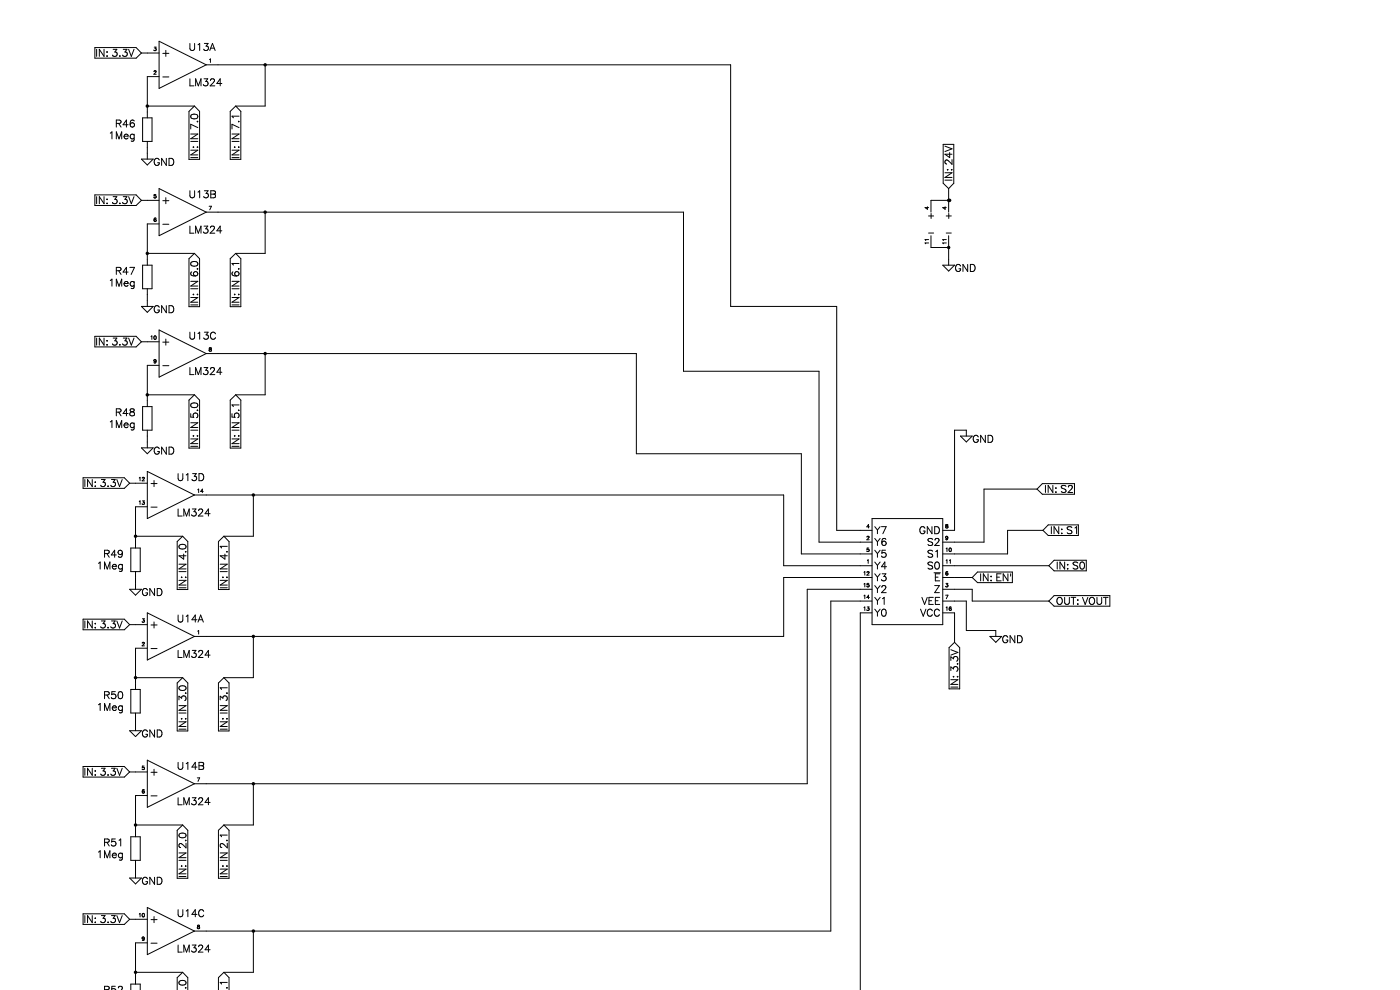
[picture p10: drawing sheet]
<svg xmlns="http://www.w3.org/2000/svg" width="2970mm" height="2100mm" viewBox="0 0 2970 2100" stroke-linecap="round" stroke-linejoin="round" font-family="sans-serif">
<g fill="none" stroke="#000" stroke-width="7.5">
<path d="M562 137h.1M313 225h.1M562 450h.1M313 537v1M2013 525h.1M562 750h.1M313 837h.1M538 1050h.1M288 1137h.1M538 1350h.1M288 1437h.1M538 1662h.1"/>
<path d="M288 1750h.1M538 1975h.1M288 2062h.1"/>
</g>
<g fill="none" stroke="#000" stroke-width="2.12">
<path d="M338 87l99 50-99 51zM201 101h88l11 11M300 112h38M300 112l-11 11h-88M437 137h1113v513h225v475h75M562 137v88h-62M338 162h-25v88M313 225h100M413 225l-12 11v102M413 225l10 11v102M500 225l11 11v102M500 225l-12 11v102"/>
<path d="M302 250h20v50h-20zM313 300v37M2001 306v83l12 11M2023 306v83l-10 11M300 337h25l-12 13zM201 413h88l11 12M338 400l99 50-99 50zM2013 400v50M300 425h38M300 425l-11 11h-88M2013 425h-38v25M437 450h1013v337h287v363h113"/>
<path d="M562 450v88h-62M338 475h-25v88M1975 500v25h38M2013 500v63M313 538h100M413 538l10 11v102M413 538l-12 11v102M500 538l-12 11v102M500 538l11 11v102M302 563h20v49h-20zM2000 563h25l-12 12zM313 612v38"/>
<path d="M300 650h25l-12 12zM338 700l99 50-99 50zM201 713h88l11 12M300 725h38M300 725l-11 11h-88M437 750h913v212h350v213h150M562 750v87h-62M338 775h-25v87M313 837h100M413 837l-12 12v102M413 837l10 12v102M500 837l-12 12v102"/>
<path d="M500 837l11 12v102M302 862h20v50h-20zM313 912v38M2037 925h25l-12 12zM2050 925v-13h-25v213h-25M300 950h25l-12 12zM313 1000l100 50-100 50zM176 1013h88l11 12M275 1025h38M275 1025l-11 11h-88M2200 1037h-113v113h-87M2200 1037l11 11h68"/>
<path d="M2279 1026h-68l-11 11M413 1050h1250v150h187M538 1050v87h-63M313 1075h-25v88M1850 1100h150v225h-150zM2288 1113h-64l-12 12M288 1137h99M387 1137l-11 12v102M387 1137l11 12v102M475 1137l-12 12v102M475 1137l11 12v102M2212 1125h-74v50h-138"/>
<path d="M2212 1125l12 11h64M278 1163h19v49h-19zM2000 1200h225M2225 1200l11 11h68M2304 1188h-68l-11 12M288 1212v38M2148 1213h-74l-12 12M1850 1225h-187v125h-1250M2000 1225h62M2062 1225l12 11h74M275 1250h25l-12 12zM1850 1250h-138v412h-1299"/>
<path d="M2000 1250h62v25h163M1850 1275h-88v700h-1349M2000 1275h50v63h62v12M2225 1275l11 11h118M2354 1263h-118l-11 12M313 1300l100 50-100 50zM1850 1300h-25v800M2000 1300h25v62M176 1313h88l11 12M275 1325h38M275 1325l-11 11h-88M538 1350v87h-63"/>
<path d="M2100 1350h25l-13 12zM313 1375h-25v87M2025 1362l11 12v87M2025 1362l-12 12v87M288 1437h99M387 1437l11 12v102M387 1437l-11 12v102M475 1437l-12 12v102M475 1437l11 12v102M278 1462h19v50h-19zM288 1512v38M275 1550h25l-12 12z"/>
<path d="M313 1612l100 50-100 50zM176 1626h88l11 11M275 1637h38M275 1637l-11 11h-88M538 1662v88h-63M313 1687h-25v88M288 1750h99M387 1750l-11 11v102M387 1750l11 11v102M475 1750l11 11v102M475 1750l-12 11v102M278 1775h19v50h-19z"/>
<path d="M288 1825v37M275 1862h25l-12 13zM176 1938h88l11 12M313 1925l100 50-100 50zM275 1950h38M275 1950l-11 11h-88M538 1975v87h-63M313 2000h-25v87M288 2062h99M387 2062l11 12M387 2062l-11 12M475 2062l11 12"/>
<path d="M475 2062l-12 12M222 2099h8l2-3-1-2-9-2v8M227 2099v1M245 2092h-8v7l5-2 4 3M251 2096l3-4 4 1 2 3-3 4M278 2100v-13h19v13"/>
</g>
<circle cx="2013" cy="425" r="4" fill="#000"/>
<g font-size="24">
<text x="400" y="107">U13A</text>
<text x="190" y="120">IN: 3.3V</text>
<text x="343" y="120">+</text>
<text x="343" y="170">-</text>
<text x="400" y="182">LM324</text>
<text x="240" y="270">R46</text>
<text x="222" y="295">1Meg</text>
<text x="325" y="351">GND</text>
<text x="420" y="352" transform="rotate(-90 420 352)">IN: IN 7.0</text>
<text x="508" y="352" transform="rotate(-90 508 352)">IN: IN 7.1</text>
<text x="2020" y="385" transform="rotate(-90 2020 385)">IN: 24V</text>
<text x="400" y="420">U13B</text>
<text x="190" y="432">IN: 3.3V</text>
<text x="343" y="432">+</text>
<text x="343" y="482">-</text>
<text x="400" y="495">LM324</text>
<text x="2025" y="576">GND</text>
<text x="240" y="583">R47</text>
<text x="222" y="608">1Meg</text>
<text x="325" y="664">GND</text>
<text x="420" y="664" transform="rotate(-90 420 664)">IN: IN 6.0</text>
<text x="508" y="664" transform="rotate(-90 508 664)">IN: IN 6.1</text>
<text x="400" y="720">U13C</text>
<text x="190" y="732">IN: 3.3V</text>
<text x="343" y="732">+</text>
<text x="343" y="782">-</text>
<text x="400" y="795">LM324</text>
<text x="240" y="882">R48</text>
<text x="222" y="907">1Meg</text>
<text x="2062" y="939">GND</text>
<text x="325" y="964">GND</text>
<text x="420" y="964" transform="rotate(-90 420 964)">IN: IN 5.0</text>
<text x="508" y="964" transform="rotate(-90 508 964)">IN: IN 5.1</text>
<text x="375" y="1020">U13D</text>
<text x="165" y="1032">IN: 3.3V</text>
<text x="317" y="1032">+</text>
<text x="2215" y="1045">IN: S2</text>
<text x="317" y="1082">-</text>
<text x="375" y="1095">LM324</text>
<text x="1855" y="1132">Y7</text>
<text x="1940" y="1132">GND</text>
<text x="2228" y="1132">IN: S1</text>
<text x="1855" y="1157">Y6</text>
<text x="1964" y="1157">S2</text>
<text x="215" y="1182">R49</text>
<text x="1855" y="1182">Y5</text>
<text x="1964" y="1182">S1</text>
<text x="197" y="1207">1Meg</text>
<text x="1855" y="1207">Y4</text>
<text x="1964" y="1207">S0</text>
<text x="2240" y="1207">IN: S0</text>
<text x="1855" y="1232">Y3</text>
<text x="1980" y="1232">E</text>
<text x="2078" y="1232">IN: EN'</text>
<text x="1855" y="1257">Y2</text>
<text x="1979" y="1257">Z</text>
<text x="300" y="1264">GND</text>
<text x="395" y="1264" transform="rotate(-90 395 1264)">IN: IN 4.0</text>
<text x="483" y="1264" transform="rotate(-90 483 1264)">IN: IN 4.1</text>
<text x="1855" y="1282">Y1</text>
<text x="1948" y="1282">VEE</text>
<text x="2240" y="1282">OUT: VOUT</text>
<text x="1855" y="1307">Y0</text>
<text x="1945" y="1307">VCC</text>
<text x="375" y="1320">U14A</text>
<text x="165" y="1332">IN: 3.3V</text>
<text x="317" y="1332">+</text>
<text x="2125" y="1364">GND</text>
<text x="317" y="1382">-</text>
<text x="375" y="1395">LM324</text>
<text x="2033" y="1473" transform="rotate(-90 2033 1473)">IN: 3.3V</text>
<text x="215" y="1482">R50</text>
<text x="197" y="1508">1Meg</text>
<text x="300" y="1564">GND</text>
<text x="395" y="1564" transform="rotate(-90 395 1564)">IN: IN 3.0</text>
<text x="483" y="1564" transform="rotate(-90 483 1564)">IN: IN 3.1</text>
<text x="375" y="1633">U14B</text>
<text x="165" y="1645">IN: 3.3V</text>
<text x="317" y="1645">+</text>
<text x="317" y="1695">-</text>
<text x="375" y="1707">LM324</text>
<text x="215" y="1795">R51</text>
<text x="197" y="1820">1Meg</text>
<text x="300" y="1876">GND</text>
<text x="395" y="1877" transform="rotate(-90 395 1877)">IN: IN 2.0</text>
<text x="483" y="1877" transform="rotate(-90 483 1877)">IN: IN 2.1</text>
<text x="375" y="1945">U14C</text>
<text x="165" y="1957">IN: 3.3V</text>
<text x="317" y="1957">+</text>
<text x="317" y="2007">-</text>
<text x="375" y="2020">LM324</text>
<text x="395" y="2100" transform="rotate(-90 395 2100)">.0</text>
<text x="483" y="2100" transform="rotate(-90 483 2100)">.1</text>
</g>
<g font-size="20">
<text x="1968" y="464">+</text>
<text x="2005" y="464">+</text>
<text x="1968" y="500">-</text>
<text x="2005" y="500">-</text>
</g>
<g font-size="12">
<text x="325" y="107">3</text>
<text x="442" y="132">1</text>
<text x="325" y="157">2</text>
<text x="325" y="420">5</text>
<text x="442" y="445">7</text>
<text x="1970" y="445" transform="rotate(-90 1970 445)">4</text>
<text x="2008" y="445" transform="rotate(-90 2008 445)">4</text>
<text x="325" y="470">6</text>
<text x="1970" y="520" transform="rotate(-90 1970 520)">11</text>
<text x="2008" y="520" transform="rotate(-90 2008 520)">11</text>
<text x="317" y="720">10</text>
<text x="442" y="745">8</text>
<text x="325" y="770">9</text>
<text x="292" y="1020">12</text>
<text x="418" y="1045">14</text>
<text x="292" y="1070">13</text>
<text x="1837" y="1120">4</text>
<text x="2005" y="1120">8</text>
<text x="1837" y="1145">2</text>
<text x="2005" y="1145">9</text>
<text x="1837" y="1170">5</text>
<text x="2005" y="1170">10</text>
<text x="1837" y="1195">1</text>
<text x="2005" y="1195">11</text>
<text x="1830" y="1220">12</text>
<text x="2005" y="1220">6</text>
<text x="1830" y="1245">15</text>
<text x="2005" y="1245">3</text>
<text x="1830" y="1270">14</text>
<text x="2005" y="1270">7</text>
<text x="1830" y="1295">13</text>
<text x="2005" y="1295">16</text>
<text x="300" y="1320">3</text>
<text x="418" y="1345">1</text>
<text x="300" y="1370">2</text>
<text x="300" y="1632">5</text>
<text x="418" y="1657">7</text>
<text x="300" y="1682">6</text>
<text x="292" y="1945">10</text>
<text x="418" y="1970">8</text>
<text x="300" y="1995">9</text>
</g>
</svg>
